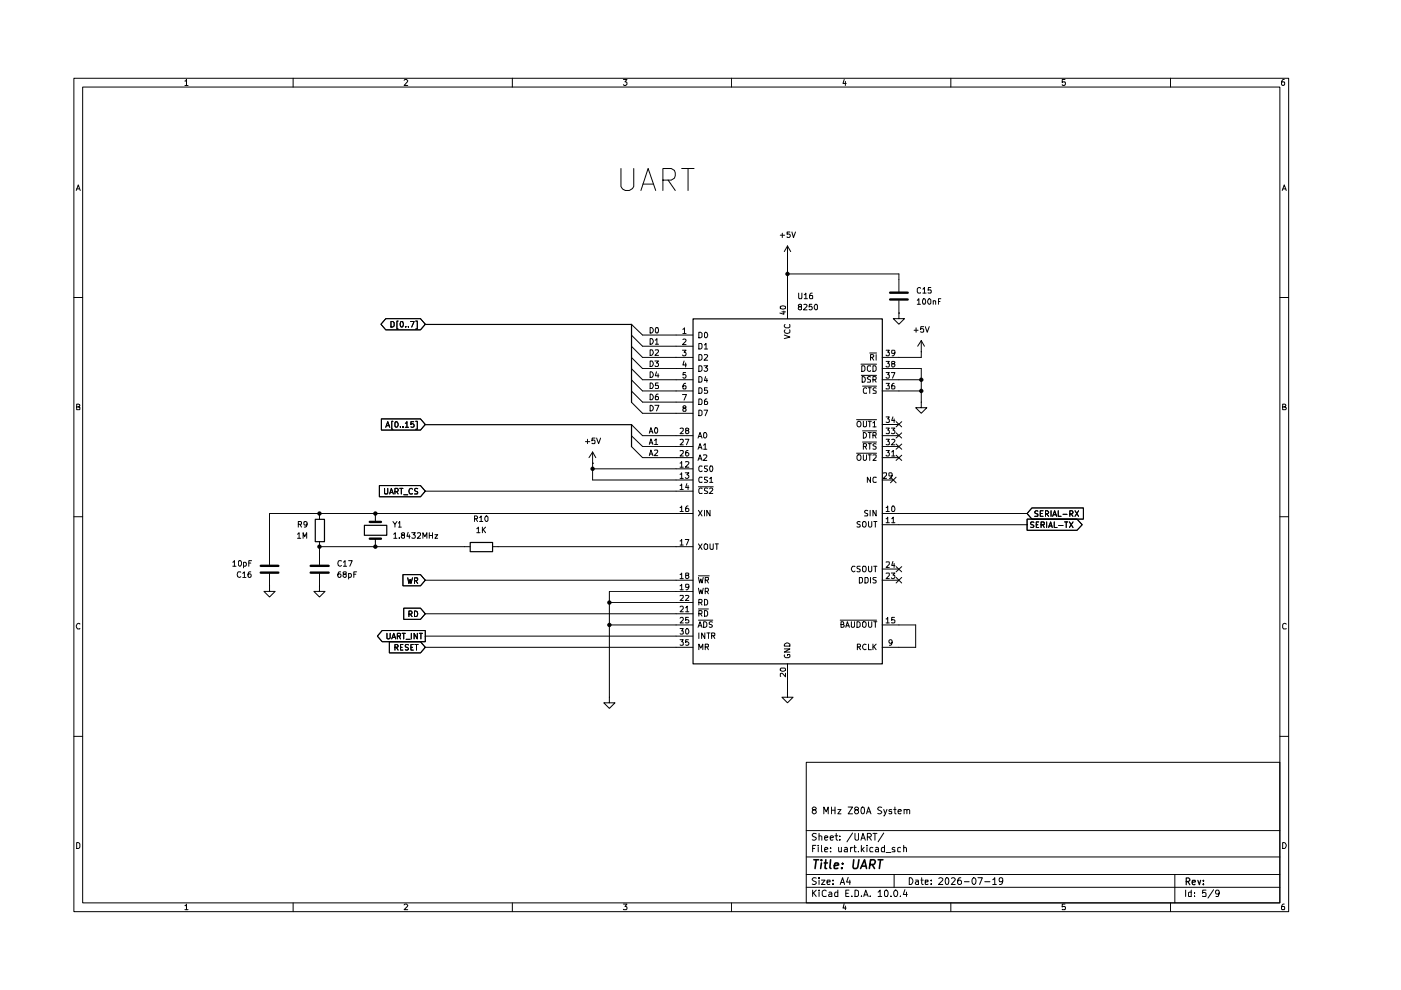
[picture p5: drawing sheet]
(kicad_sch
 (version 20260306)
 (generator "eeschema")
 (generator_version "10.0")
 (paper "A4")
 (title_block
  (title "UART")
  (date "2026-07-19")
  (comment 1 "8 MHz Z80A System"))
 (lib_symbols
  (symbol "Device:C"
   (pin_numbers (hide yes))
   (pin_names
    (offset 0.254)) (exclude_from_sim no) (in_bom yes) (on_board yes)
   (in_pos_files yes)
   (duplicate_pin_numbers_are_jumpers no)
   (property "Reference" "C" (at 0.635 2.54 0) (show_name no) (do_not_autoplace no) (effects (font (size 1.27 1.27)) (justify left)))
   (property "Value" "C" (at 0.635 -2.54 0) (show_name no) (do_not_autoplace no) (effects (font (size 1.27 1.27)) (justify left)))
   (property "Footprint" "" (at 0.9652 -3.81 0) (show_name no) (do_not_autoplace no) (hide yes) (effects (font (size 1.27 1.27))))
   (property "Datasheet" "" (at 0 0 0) (show_name no) (do_not_autoplace no) (hide yes) (effects (font (size 1.27 1.27))))
   (property "Description" "Unpolarized capacitor" (at 0 0 0) (show_name no) (do_not_autoplace no) (hide yes) (effects (font (size 1.27 1.27))))
   (symbol "C_0_1"
    (polyline (pts (xy -2.032 0.762) (xy 2.032 0.762)) (stroke (width 0.508) (type default)) (fill (type none)))
    (polyline (pts (xy -2.032 -0.762) (xy 2.032 -0.762)) (stroke (width 0.508) (type default)) (fill (type none))))
   (symbol "C_1_1"
    (pin passive line (at 0 3.81 270) (length 2.794) (name "" (effects (font (size 1.27 1.27)))) (number "1" (effects (font (size 1.27 1.27)))))
    (pin passive line (at 0 -3.81 90) (length 2.794) (name "" (effects (font (size 1.27 1.27)))) (number "2" (effects (font (size 1.27 1.27))))))
   (embedded_fonts no))
  (symbol "Device:Crystal"
   (pin_numbers (hide yes))
   (pin_names
    (offset 1.016) (hide yes)) (exclude_from_sim no) (in_bom yes) (on_board yes)
   (in_pos_files yes)
   (duplicate_pin_numbers_are_jumpers no)
   (property "Reference" "Y" (at 0 3.81 0) (show_name no) (do_not_autoplace no) (effects (font (size 1.27 1.27))))
   (property "Value" "Crystal" (at 0 -3.81 0) (show_name no) (do_not_autoplace no) (effects (font (size 1.27 1.27))))
   (property "Footprint" "" (at 0 0 0) (show_name no) (do_not_autoplace no) (hide yes) (effects (font (size 1.27 1.27))))
   (property "Datasheet" "" (at 0 0 0) (show_name no) (do_not_autoplace no) (hide yes) (effects (font (size 1.27 1.27))))
   (property "Description" "Two pin crystal" (at 0 0 0) (show_name no) (do_not_autoplace no) (hide yes) (effects (font (size 1.27 1.27))))
   (symbol "Crystal_0_1"
    (polyline (pts (xy -2.54 0) (xy -1.905 0)) (stroke (width 0) (type default)) (fill (type none)))
    (polyline (pts (xy -1.905 -1.27) (xy -1.905 1.27)) (stroke (width 0.508) (type default)) (fill (type none)))
    (rectangle (start -1.143 2.54) (end 1.143 -2.54) (stroke (width 0.3048) (type default)) (fill (type none)))
    (polyline (pts (xy 1.905 -1.27) (xy 1.905 1.27)) (stroke (width 0.508) (type default)) (fill (type none)))
    (polyline (pts (xy 2.54 0) (xy 1.905 0)) (stroke (width 0) (type default)) (fill (type none))))
   (symbol "Crystal_1_1"
    (pin passive line (at -3.81 0 0) (length 1.27) (name "1" (effects (font (size 1.27 1.27)))) (number "1" (effects (font (size 1.27 1.27)))))
    (pin passive line (at 3.81 0 180) (length 1.27) (name "2" (effects (font (size 1.27 1.27)))) (number "2" (effects (font (size 1.27 1.27))))))
   (embedded_fonts no))
  (symbol "Device:R"
   (pin_numbers (hide yes))
   (pin_names
    (offset 0)) (exclude_from_sim no) (in_bom yes) (on_board yes)
   (in_pos_files yes)
   (duplicate_pin_numbers_are_jumpers no)
   (property "Reference" "R" (at 2.032 0 90) (show_name no) (do_not_autoplace no) (effects (font (size 1.27 1.27))))
   (property "Value" "R" (at 0 0 90) (show_name no) (do_not_autoplace no) (effects (font (size 1.27 1.27))))
   (property "Footprint" "" (at -1.778 0 90) (show_name no) (do_not_autoplace no) (hide yes) (effects (font (size 1.27 1.27))))
   (property "Datasheet" "" (at 0 0 0) (show_name no) (do_not_autoplace no) (hide yes) (effects (font (size 1.27 1.27))))
   (property "Description" "Resistor" (at 0 0 0) (show_name no) (do_not_autoplace no) (hide yes) (effects (font (size 1.27 1.27))))
   (symbol "R_0_1"
    (rectangle (start -1.016 -2.54) (end 1.016 2.54) (stroke (width 0.254) (type default)) (fill (type none))))
   (symbol "R_1_1"
    (pin passive line (at 0 3.81 270) (length 1.27) (name "" (effects (font (size 1.27 1.27)))) (number "1" (effects (font (size 1.27 1.27)))))
    (pin passive line (at 0 -3.81 90) (length 1.27) (name "" (effects (font (size 1.27 1.27)))) (number "2" (effects (font (size 1.27 1.27))))))
   (embedded_fonts no))
  (symbol "Interface_UART:8250"
   (pin_names
    (offset 1.016)) (exclude_from_sim no) (in_bom yes) (on_board yes)
   (in_pos_files yes)
   (duplicate_pin_numbers_are_jumpers no)
   (property "Reference" "U" (at -21.59 40.64 0) (show_name no) (do_not_autoplace no) (effects (font (size 1.27 1.27)) (justify left)))
   (property "Value" "8250" (at 15.24 40.64 0) (show_name no) (do_not_autoplace no) (effects (font (size 1.27 1.27)) (justify left)))
   (property "Footprint" "Package_DIP:DIP-40_W15.24mm" (at 0 0 0) (show_name no) (do_not_autoplace no) (hide yes) (effects (font (size 1.27 1.27)
    (italic yes))))
   (property "Datasheet" "" (at 0 0 0) (show_name no) (do_not_autoplace no) (hide yes) (effects (font (size 1.27 1.27))))
   (property "Description" "PC8250A, Universal Asynchronous Receiver/Transmitter, PDIP-40" (at 0 0 0) (show_name no) (do_not_autoplace no) (hide yes) (effects (font (size 1.27 1.27))))
   (symbol "8250_0_1"
    (rectangle (start -21.59 -39.37) (end 21.59 39.37) (stroke (width 0.254) (type default)) (fill (type background))))
   (symbol "8250_1_1"
    (pin bidirectional line (at -25.4 35.56 0) (length 3.81) (name "D0" (effects (font (size 1.27 1.27)))) (number "1" (effects (font (size 1.27 1.27)))))
    (pin bidirectional line (at -25.4 33.02 0) (length 3.81) (name "D1" (effects (font (size 1.27 1.27)))) (number "2" (effects (font (size 1.27 1.27)))))
    (pin bidirectional line (at -25.4 30.48 0) (length 3.81) (name "D2" (effects (font (size 1.27 1.27)))) (number "3" (effects (font (size 1.27 1.27)))))
    (pin bidirectional line (at -25.4 27.94 0) (length 3.81) (name "D3" (effects (font (size 1.27 1.27)))) (number "4" (effects (font (size 1.27 1.27)))))
    (pin bidirectional line (at -25.4 25.4 0) (length 3.81) (name "D4" (effects (font (size 1.27 1.27)))) (number "5" (effects (font (size 1.27 1.27)))))
    (pin bidirectional line (at -25.4 22.86 0) (length 3.81) (name "D5" (effects (font (size 1.27 1.27)))) (number "6" (effects (font (size 1.27 1.27)))))
    (pin bidirectional line (at -25.4 20.32 0) (length 3.81) (name "D6" (effects (font (size 1.27 1.27)))) (number "7" (effects (font (size 1.27 1.27)))))
    (pin bidirectional line (at -25.4 17.78 0) (length 3.81) (name "D7" (effects (font (size 1.27 1.27)))) (number "8" (effects (font (size 1.27 1.27)))))
    (pin input line (at 25.4 -35.56 180) (length 3.81) (name "RCLK" (effects (font (size 1.27 1.27)))) (number "9" (effects (font (size 1.27 1.27)))))
    (pin input line (at 25.4 -5.08 180) (length 3.81) (name "SIN" (effects (font (size 1.27 1.27)))) (number "10" (effects (font (size 1.27 1.27)))))
    (pin output line (at 25.4 -7.62 180) (length 3.81) (name "SOUT" (effects (font (size 1.27 1.27)))) (number "11" (effects (font (size 1.27 1.27)))))
    (pin input line (at -25.4 5.08 0) (length 3.81) (name "CS0" (effects (font (size 1.27 1.27)))) (number "12" (effects (font (size 1.27 1.27)))))
    (pin input line (at -25.4 2.54 0) (length 3.81) (name "CS1" (effects (font (size 1.27 1.27)))) (number "13" (effects (font (size 1.27 1.27)))))
    (pin input line (at -25.4 0 0) (length 3.81) (name "~{CS2}" (effects (font (size 1.27 1.27)))) (number "14" (effects (font (size 1.27 1.27)))))
    (pin output line (at 25.4 -30.48 180) (length 3.81) (name "~{BAUDOUT}" (effects (font (size 1.27 1.27)))) (number "15" (effects (font (size 1.27 1.27)))))
    (pin input line (at -25.4 -5.08 0) (length 3.81) (name "XIN" (effects (font (size 1.27 1.27)))) (number "16" (effects (font (size 1.27 1.27)))))
    (pin output line (at -25.4 -12.7 0) (length 3.81) (name "XOUT" (effects (font (size 1.27 1.27)))) (number "17" (effects (font (size 1.27 1.27)))))
    (pin input line (at -25.4 -20.32 0) (length 3.81) (name "~{WR}" (effects (font (size 1.27 1.27)))) (number "18" (effects (font (size 1.27 1.27)))))
    (pin input line (at -25.4 -22.86 0) (length 3.81) (name "WR" (effects (font (size 1.27 1.27)))) (number "19" (effects (font (size 1.27 1.27)))))
    (pin power_in line (at 0 -43.18 90) (length 3.81) (name "GND" (effects (font (size 1.27 1.27)))) (number "20" (effects (font (size 1.27 1.27)))))
    (pin input line (at -25.4 -27.94 0) (length 3.81) (name "~{RD}" (effects (font (size 1.27 1.27)))) (number "21" (effects (font (size 1.27 1.27)))))
    (pin input line (at -25.4 -25.4 0) (length 3.81) (name "RD" (effects (font (size 1.27 1.27)))) (number "22" (effects (font (size 1.27 1.27)))))
    (pin output line (at 25.4 -20.32 180) (length 3.81) (name "DDIS" (effects (font (size 1.27 1.27)))) (number "23" (effects (font (size 1.27 1.27)))))
    (pin output line (at 25.4 -17.78 180) (length 3.81) (name "CSOUT" (effects (font (size 1.27 1.27)))) (number "24" (effects (font (size 1.27 1.27)))))
    (pin input line (at -25.4 -30.48 0) (length 3.81) (name "~{ADS}" (effects (font (size 1.27 1.27)))) (number "25" (effects (font (size 1.27 1.27)))))
    (pin input line (at -25.4 7.62 0) (length 3.81) (name "A2" (effects (font (size 1.27 1.27)))) (number "26" (effects (font (size 1.27 1.27)))))
    (pin input line (at -25.4 10.16 0) (length 3.81) (name "A1" (effects (font (size 1.27 1.27)))) (number "27" (effects (font (size 1.27 1.27)))))
    (pin input line (at -25.4 12.7 0) (length 3.81) (name "A0" (effects (font (size 1.27 1.27)))) (number "28" (effects (font (size 1.27 1.27)))))
    (pin free line (at 24.13 2.54 180) (length 2.54) (name "NC" (effects (font (size 1.27 1.27)))) (number "29" (effects (font (size 1.27 1.27)))))
    (pin output line (at -25.4 -33.02 0) (length 3.81) (name "INTR" (effects (font (size 1.27 1.27)))) (number "30" (effects (font (size 1.27 1.27)))))
    (pin output line (at 25.4 7.62 180) (length 3.81) (name "~{OUT2}" (effects (font (size 1.27 1.27)))) (number "31" (effects (font (size 1.27 1.27)))))
    (pin output line (at 25.4 10.16 180) (length 3.81) (name "~{RTS}" (effects (font (size 1.27 1.27)))) (number "32" (effects (font (size 1.27 1.27)))))
    (pin output line (at 25.4 12.7 180) (length 3.81) (name "~{DTR}" (effects (font (size 1.27 1.27)))) (number "33" (effects (font (size 1.27 1.27)))))
    (pin output line (at 25.4 15.24 180) (length 3.81) (name "~{OUT1}" (effects (font (size 1.27 1.27)))) (number "34" (effects (font (size 1.27 1.27)))))
    (pin input line (at -25.4 -35.56 0) (length 3.81) (name "MR" (effects (font (size 1.27 1.27)))) (number "35" (effects (font (size 1.27 1.27)))))
    (pin input line (at 25.4 22.86 180) (length 3.81) (name "~{CTS}" (effects (font (size 1.27 1.27)))) (number "36" (effects (font (size 1.27 1.27)))))
    (pin input line (at 25.4 25.4 180) (length 3.81) (name "~{DSR}" (effects (font (size 1.27 1.27)))) (number "37" (effects (font (size 1.27 1.27)))))
    (pin input line (at 25.4 27.94 180) (length 3.81) (name "~{DCD}" (effects (font (size 1.27 1.27)))) (number "38" (effects (font (size 1.27 1.27)))))
    (pin input line (at 25.4 30.48 180) (length 3.81) (name "~{RI}" (effects (font (size 1.27 1.27)))) (number "39" (effects (font (size 1.27 1.27)))))
    (pin power_in line (at 0 43.18 270) (length 3.81) (name "VCC" (effects (font (size 1.27 1.27)))) (number "40" (effects (font (size 1.27 1.27))))))
   (embedded_fonts no))
  (symbol "power:+5V"
   (power global)
   (pin_numbers (hide yes))
   (pin_names
    (offset 0) (hide yes)) (exclude_from_sim no) (in_bom yes) (on_board yes)
   (in_pos_files yes)
   (duplicate_pin_numbers_are_jumpers no)
   (property "Reference" "#PWR" (at 0 -3.81 0) (show_name no) (do_not_autoplace no) (hide yes) (effects (font (size 1.27 1.27))))
   (property "Value" "+5V" (at 0 3.556 0) (show_name no) (do_not_autoplace no) (effects (font (size 1.27 1.27))))
   (property "Footprint" "" (at 0 0 0) (show_name no) (do_not_autoplace no) (hide yes) (effects (font (size 1.27 1.27))))
   (property "Datasheet" "" (at 0 0 0) (show_name no) (do_not_autoplace no) (hide yes) (effects (font (size 1.27 1.27))))
   (property "Description" "Power symbol creates a global label with name \"+5V\"" (at 0 0 0) (show_name no) (do_not_autoplace no) (hide yes) (effects (font (size 1.27 1.27))))
   (symbol "+5V_0_1"
    (polyline (pts (xy -0.762 1.27) (xy 0 2.54)) (stroke (width 0) (type default)) (fill (type none)))
    (polyline (pts (xy 0 2.54) (xy 0.762 1.27)) (stroke (width 0) (type default)) (fill (type none)))
    (polyline (pts (xy 0 0) (xy 0 2.54)) (stroke (width 0) (type default)) (fill (type none))))
   (symbol "+5V_1_1"
    (pin power_in line (at 0 0 90) (length 0) (name "" (effects (font (size 1.27 1.27)))) (number "1" (effects (font (size 1.27 1.27))))))
   (embedded_fonts no))
  (symbol "power:GND"
   (power global)
   (pin_numbers (hide yes))
   (pin_names
    (offset 0) (hide yes)) (exclude_from_sim no) (in_bom yes) (on_board yes)
   (in_pos_files yes)
   (duplicate_pin_numbers_are_jumpers no)
   (property "Reference" "#PWR" (at 0 -6.35 0) (show_name no) (do_not_autoplace no) (hide yes) (effects (font (size 1.27 1.27))))
   (property "Value" "GND" (at 0 -3.81 0) (show_name no) (do_not_autoplace no) (effects (font (size 1.27 1.27))))
   (property "Footprint" "" (at 0 0 0) (show_name no) (do_not_autoplace no) (hide yes) (effects (font (size 1.27 1.27))))
   (property "Datasheet" "" (at 0 0 0) (show_name no) (do_not_autoplace no) (hide yes) (effects (font (size 1.27 1.27))))
   (property "Description" "Power symbol creates a global label with name \"GND\" , ground" (at 0 0 0) (show_name no) (do_not_autoplace no) (hide yes) (effects (font (size 1.27 1.27))))
   (symbol "GND_0_1"
    (polyline (pts (xy 0 0) (xy 0 -1.27) (xy 1.27 -1.27) (xy 0 -2.54) (xy -1.27 -1.27) (xy 0 -1.27)) (stroke (width 0) (type default)) (fill (type none))))
   (symbol "GND_1_1"
    (pin power_in line (at 0 0 270) (length 0) (name "" (effects (font (size 1.27 1.27)))) (number "1" (effects (font (size 1.27 1.27))))))
   (embedded_fonts no)))
 (text "UART"
  (exclude_from_sim no)
  (at 142.748 33.528 0)
  (effects (font (size 5 5))))
 (junction
  (at 66.04 116.84)
  (diameter 0)
  (color 0 0 0 0))
 (junction
  (at 78.74 116.84)
  (diameter 0)
  (color 0 0 0 0))
 (junction
  (at 132.08 134.62)
  (diameter 0)
  (color 0 0 0 0))
 (junction
  (at 132.08 129.54)
  (diameter 0)
  (color 0 0 0 0))
 (junction
  (at 128.27 99.06)
  (diameter 0)
  (color 0 0 0 0))
 (junction
  (at 203.2 81.28)
  (diameter 0)
  (color 0 0 0 0))
 (junction
  (at 172.72 54.61)
  (diameter 0)
  (color 0 0 0 0))
 (junction
  (at 66.04 109.22)
  (diameter 0)
  (color 0 0 0 0))
 (junction
  (at 78.74 109.22)
  (diameter 0)
  (color 0 0 0 0))
 (junction
  (at 203.2 78.74)
  (diameter 0)
  (color 0 0 0 0))
 (no_connect
  (at 198.12 121.92))
 (no_connect
  (at 198.12 93.98))
 (no_connect
  (at 198.12 88.9))
 (no_connect
  (at 196.85 101.6))
 (no_connect
  (at 198.12 91.44))
 (no_connect
  (at 198.12 96.52))
 (no_connect
  (at 198.12 124.46))
 (bus_entry
  (at 137.16 83.82)
  (size 2.54 2.54)
  (stroke (width 0) (type default)))
 (bus_entry
  (at 137.16 88.9)
  (size 2.54 2.54)
  (stroke (width 0) (type default)))
 (bus_entry
  (at 137.16 91.44)
  (size 2.54 2.54)
  (stroke (width 0) (type default)))
 (bus_entry
  (at 137.16 68.58)
  (size 2.54 2.54)
  (stroke (width 0) (type default)))
 (bus_entry
  (at 137.16 66.04)
  (size 2.54 2.54)
  (stroke (width 0) (type default)))
 (bus_entry
  (at 137.16 76.2)
  (size 2.54 2.54)
  (stroke (width 0) (type default)))
 (bus_entry
  (at 137.16 71.12)
  (size 2.54 2.54)
  (stroke (width 0) (type default)))
 (bus_entry
  (at 137.16 81.28)
  (size 2.54 2.54)
  (stroke (width 0) (type default)))
 (bus_entry
  (at 137.16 78.74)
  (size 2.54 2.54)
  (stroke (width 0) (type default)))
 (bus_entry
  (at 137.16 93.98)
  (size 2.54 2.54)
  (stroke (width 0) (type default)))
 (bus_entry
  (at 137.16 73.66)
  (size 2.54 2.54)
  (stroke (width 0) (type default)))
 (wire
  (pts (xy 203.2 72.39) (xy 203.2 73.66))
  (stroke (width 0) (type default)))
 (wire
  (pts (xy 172.72 54.61) (xy 172.72 60.96))
  (stroke (width 0) (type default)))
 (wire
  (pts (xy 132.08 129.54) (xy 147.32 129.54))
  (stroke (width 0) (type default)))
 (wire
  (pts (xy 198.12 76.2) (xy 203.2 76.2))
  (stroke (width 0) (type default)))
 (wire
  (pts (xy 78.74 116.84) (xy 99.06 116.84))
  (stroke (width 0) (type default)))
 (wire
  (pts (xy 198.12 139.7) (xy 201.93 139.7))
  (stroke (width 0) (type default)))
 (wire
  (pts (xy 139.7 93.98) (xy 147.32 93.98))
  (stroke (width 0) (type default)))
 (wire
  (pts (xy 139.7 86.36) (xy 147.32 86.36))
  (stroke (width 0) (type default)))
 (wire
  (pts (xy 78.74 109.22) (xy 147.32 109.22))
  (stroke (width 0) (type default)))
 (wire
  (pts (xy 139.7 96.52) (xy 147.32 96.52))
  (stroke (width 0) (type default)))
 (wire
  (pts (xy 198.12 81.28) (xy 203.2 81.28))
  (stroke (width 0) (type default)))
 (wire
  (pts (xy 139.7 81.28) (xy 147.32 81.28))
  (stroke (width 0) (type default)))
 (wire
  (pts (xy 132.08 134.62) (xy 147.32 134.62))
  (stroke (width 0) (type default)))
 (wire
  (pts (xy 172.72 147.32) (xy 172.72 149.86))
  (stroke (width 0) (type default)))
 (bus
  (pts (xy 90.17 88.9) (xy 137.16 88.9))
  (stroke (width 0) (type default)))
 (wire
  (pts (xy 198.12 134.62) (xy 201.93 134.62))
  (stroke (width 0) (type default)))
 (wire
  (pts (xy 139.7 78.74) (xy 147.32 78.74))
  (stroke (width 0) (type default)))
 (wire
  (pts (xy 90.17 132.08) (xy 147.32 132.08))
  (stroke (width 0) (type default)))
 (wire
  (pts (xy 90.17 104.14) (xy 147.32 104.14))
  (stroke (width 0) (type default)))
 (wire
  (pts (xy 139.7 68.58) (xy 147.32 68.58))
  (stroke (width 0) (type default)))
 (wire
  (pts (xy 132.08 134.62) (xy 132.08 151.13))
  (stroke (width 0) (type default)))
 (wire
  (pts (xy 66.04 116.84) (xy 78.74 116.84))
  (stroke (width 0) (type default)))
 (wire
  (pts (xy 198.12 55.88) (xy 198.12 54.61))
  (stroke (width 0) (type default)))
 (wire
  (pts (xy 90.17 137.16) (xy 147.32 137.16))
  (stroke (width 0) (type default)))
 (wire
  (pts (xy 198.12 111.76) (xy 227.33 111.76))
  (stroke (width 0) (type default)))
 (wire
  (pts (xy 139.7 76.2) (xy 147.32 76.2))
  (stroke (width 0) (type default)))
 (wire
  (pts (xy 147.32 127) (xy 132.08 127))
  (stroke (width 0) (type default)))
 (bus
  (pts (xy 137.16 88.9) (xy 137.16 93.98))
  (stroke (width 0) (type default)))
 (wire
  (pts (xy 66.04 116.84) (xy 66.04 118.11))
  (stroke (width 0) (type default)))
 (wire
  (pts (xy 172.72 50.8) (xy 172.72 54.61))
  (stroke (width 0) (type default)))
 (wire
  (pts (xy 128.27 99.06) (xy 147.32 99.06))
  (stroke (width 0) (type default)))
 (wire
  (pts (xy 139.7 83.82) (xy 147.32 83.82))
  (stroke (width 0) (type default)))
 (wire
  (pts (xy 128.27 99.06) (xy 128.27 97.79))
  (stroke (width 0) (type default)))
 (wire
  (pts (xy 201.93 134.62) (xy 201.93 139.7))
  (stroke (width 0) (type default)))
 (wire
  (pts (xy 128.27 101.6) (xy 128.27 99.06))
  (stroke (width 0) (type default)))
 (wire
  (pts (xy 139.7 71.12) (xy 147.32 71.12))
  (stroke (width 0) (type default)))
 (wire
  (pts (xy 203.2 78.74) (xy 203.2 81.28))
  (stroke (width 0) (type default)))
 (wire
  (pts (xy 90.17 124.46) (xy 147.32 124.46))
  (stroke (width 0) (type default)))
 (bus
  (pts (xy 90.17 66.04) (xy 137.16 66.04))
  (stroke (width 0) (type default)))
 (wire
  (pts (xy 139.7 91.44) (xy 147.32 91.44))
  (stroke (width 0) (type default)))
 (wire
  (pts (xy 198.12 73.66) (xy 203.2 73.66))
  (stroke (width 0) (type default)))
 (wire
  (pts (xy 147.32 101.6) (xy 128.27 101.6))
  (stroke (width 0) (type default)))
 (wire
  (pts (xy 106.68 116.84) (xy 147.32 116.84))
  (stroke (width 0) (type default)))
 (wire
  (pts (xy 66.04 109.22) (xy 78.74 109.22))
  (stroke (width 0) (type default)))
 (wire
  (pts (xy 132.08 129.54) (xy 132.08 134.62))
  (stroke (width 0) (type default)))
 (wire
  (pts (xy 198.12 78.74) (xy 203.2 78.74))
  (stroke (width 0) (type default)))
 (bus
  (pts (xy 137.16 66.04) (xy 137.16 83.82))
  (stroke (width 0) (type default)))
 (wire
  (pts (xy 54.61 118.11) (xy 54.61 109.22))
  (stroke (width 0) (type default)))
 (wire
  (pts (xy 172.72 54.61) (xy 198.12 54.61))
  (stroke (width 0) (type default)))
 (wire
  (pts (xy 203.2 76.2) (xy 203.2 78.74))
  (stroke (width 0) (type default)))
 (wire
  (pts (xy 90.17 139.7) (xy 147.32 139.7))
  (stroke (width 0) (type default)))
 (wire
  (pts (xy 203.2 81.28) (xy 203.2 83.82))
  (stroke (width 0) (type default)))
 (wire
  (pts (xy 198.12 109.22) (xy 227.33 109.22))
  (stroke (width 0) (type default)))
 (wire
  (pts (xy 54.61 109.22) (xy 66.04 109.22))
  (stroke (width 0) (type default)))
 (wire
  (pts (xy 139.7 73.66) (xy 147.32 73.66))
  (stroke (width 0) (type default)))
 (wire
  (pts (xy 132.08 127) (xy 132.08 129.54))
  (stroke (width 0) (type default)))
 (label "D3"
  (at 140.97 76.2 0)
  (effects (font (size 1.27 1.27)) (justify left bottom)))
 (label "D4"
  (at 140.97 78.74 0)
  (effects (font (size 1.27 1.27)) (justify left bottom)))
 (label "D2"
  (at 140.97 73.66 0)
  (effects (font (size 1.27 1.27)) (justify left bottom)))
 (label "D1"
  (at 140.97 71.12 0)
  (effects (font (size 1.27 1.27)) (justify left bottom)))
 (label "A2"
  (at 140.97 96.52 0)
  (effects (font (size 1.27 1.27)) (justify left bottom)))
 (label "A0"
  (at 140.97 91.44 0)
  (effects (font (size 1.27 1.27)) (justify left bottom)))
 (label "D7"
  (at 140.97 86.36 0)
  (effects (font (size 1.27 1.27)) (justify left bottom)))
 (label "A1"
  (at 140.97 93.98 0)
  (effects (font (size 1.27 1.27)) (justify left bottom)))
 (label "D6"
  (at 140.97 83.82 0)
  (effects (font (size 1.27 1.27)) (justify left bottom)))
 (label "D5"
  (at 140.97 81.28 0)
  (effects (font (size 1.27 1.27)) (justify left bottom)))
 (label "D0"
  (at 140.97 68.58 0)
  (effects (font (size 1.27 1.27)) (justify left bottom)))
 (global_label "UART_CS"
  (shape input)
  (at 90.17 104.14 180)
  (fields_autoplaced yes)
  (effects (font (size 1.27 1.27)) (justify right))
  (property "Intersheetrefs" "${INTERSHEET_REFS}" (at 79.081 104.14 0) (hide yes) (show_name no) (do_not_autoplace no) (effects (font (size 1.27 1.27)) (justify right))))
 (global_label "SERIAL-TX"
  (shape output)
  (at 227.33 111.76 0)
  (fields_autoplaced yes)
  (effects (font (size 1.27 1.27)) (justify left))
  (property "Intersheetrefs" "${INTERSHEET_REFS}" (at 240.4147 111.76 0) (hide yes) (show_name no) (do_not_autoplace no) (effects (font (size 1.27 1.27)) (justify left))))
 (global_label "UART_INT"
  (shape output)
  (at 90.17 137.16 180)
  (fields_autoplaced yes)
  (effects (font (size 1.27 1.27)) (justify right))
  (property "Intersheetrefs" "${INTERSHEET_REFS}" (at 78.6576 137.16 0) (hide yes) (show_name no) (do_not_autoplace no) (effects (font (size 1.27 1.27)) (justify right))))
 (global_label "WR"
  (shape input)
  (at 90.17 124.46 180)
  (fields_autoplaced yes)
  (effects (font (size 1.27 1.27)) (justify right))
  (property "Intersheetrefs" "${INTERSHEET_REFS}" (at 84.4634 124.46 0) (hide yes) (show_name no) (do_not_autoplace no) (effects (font (size 1.27 1.27)) (justify right))))
 (global_label "D[0..7]"
  (shape tri_state)
  (at 90.17 66.04 180)
  (fields_autoplaced yes)
  (effects (font (size 1.27 1.27)) (justify right))
  (property "Intersheetrefs" "${INTERSHEET_REFS}" (at 79.4815 66.04 0) (hide yes) (show_name no) (do_not_autoplace no) (effects (font (size 1.27 1.27)) (justify right))))
 (global_label "SERIAL-RX"
  (shape input)
  (at 227.33 109.22 0)
  (fields_autoplaced yes)
  (effects (font (size 1.27 1.27)) (justify left))
  (property "Intersheetrefs" "${INTERSHEET_REFS}" (at 240.7171 109.22 0) (hide yes) (show_name no) (do_not_autoplace no) (effects (font (size 1.27 1.27)) (justify left))))
 (global_label "RESET"
  (shape input)
  (at 90.17 139.7 180)
  (fields_autoplaced yes)
  (effects (font (size 1.27 1.27)) (justify right))
  (property "Intersheetrefs" "${INTERSHEET_REFS}" (at 81.4397 139.7 0) (hide yes) (show_name no) (do_not_autoplace no) (effects (font (size 1.27 1.27)) (justify right))))
 (global_label "A[0..15]"
  (shape input)
  (at 90.17 88.9 180)
  (fields_autoplaced yes)
  (effects (font (size 1.27 1.27)) (justify right))
  (property "Intersheetrefs" "${INTERSHEET_REFS}" (at 79.5647 88.9 0) (hide yes) (show_name no) (do_not_autoplace no) (effects (font (size 1.27 1.27)) (justify right))))
 (global_label "RD"
  (shape input)
  (at 90.17 132.08 180)
  (fields_autoplaced yes)
  (effects (font (size 1.27 1.27)) (justify right))
  (property "Intersheetrefs" "${INTERSHEET_REFS}" (at 84.6448 132.08 0) (hide yes) (show_name no) (do_not_autoplace no) (effects (font (size 1.27 1.27)) (justify right))))
 (symbol
  (lib_id "Device:C")
  (at 66.04 121.92 0)
  (unit 1)
  (body_style 1)
  (exclude_from_sim no)
  (in_bom yes)
  (on_board yes)
  (in_pos_files yes)
  (dnp no)
  (fields_autoplaced yes)
  (property "Reference" "C17" (at 69.85 120.6499 0) (show_name no) (do_not_autoplace no) (effects (font (size 1.27 1.27)) (justify left)))
  (property "Value" "68pF" (at 69.85 123.1899 0) (show_name no) (do_not_autoplace no) (effects (font (size 1.27 1.27)) (justify left)))
  (property "Footprint" "Capacitor_THT:C_Disc_D5.0mm_W2.5mm_P2.50mm" (at 67.0052 125.73 0) (hide yes) (show_name no) (do_not_autoplace no) (effects (font (size 1.27 1.27))))
  (property "Datasheet" "" (at 66.04 121.92 0) (hide yes) (show_name no) (do_not_autoplace no) (effects (font (size 1.27 1.27))))
  (property "Description" "Unpolarized capacitor" (at 66.04 121.92 0) (hide yes) (show_name no) (do_not_autoplace no) (effects (font (size 1.27 1.27))))
  (pin "2")
  (pin "1"))
 (symbol
  (lib_id "power:GND")
  (at 132.08 151.13 0)
  (unit 1)
  (body_style 1)
  (exclude_from_sim no)
  (in_bom yes)
  (on_board yes)
  (in_pos_files yes)
  (dnp no)
  (fields_autoplaced yes)
  (property "Reference" "#PWR045" (at 132.08 157.48 0) (hide yes) (show_name no) (do_not_autoplace no) (effects (font (size 1.27 1.27))))
  (property "Value" "GND" (at 132.08 156.21 0) (hide yes) (show_name no) (do_not_autoplace no) (effects (font (size 1.27 1.27))))
  (property "Footprint" "" (at 132.08 151.13 0) (hide yes) (show_name no) (do_not_autoplace no) (effects (font (size 1.27 1.27))))
  (property "Datasheet" "" (at 132.08 151.13 0) (hide yes) (show_name no) (do_not_autoplace no) (effects (font (size 1.27 1.27))))
  (property "Description" "Power symbol creates a global label with name \"GND\" , ground" (at 132.08 151.13 0) (hide yes) (show_name no) (do_not_autoplace no) (effects (font (size 1.27 1.27))))
  (pin "1"))
 (symbol
  (lib_id "Device:C")
  (at 198.12 59.69 180)
  (unit 1)
  (body_style 1)
  (exclude_from_sim no)
  (in_bom yes)
  (on_board yes)
  (in_pos_files yes)
  (dnp no)
  (fields_autoplaced yes)
  (property "Reference" "C15" (at 201.93 58.4199 0) (show_name no) (do_not_autoplace no) (effects (font (size 1.27 1.27)) (justify right)))
  (property "Value" "100nF" (at 201.93 60.9599 0) (show_name no) (do_not_autoplace no) (effects (font (size 1.27 1.27)) (justify right)))
  (property "Footprint" "Capacitor_THT:C_Disc_D5.0mm_W2.5mm_P2.50mm" (at 197.1548 55.88 0) (hide yes) (show_name no) (do_not_autoplace no) (effects (font (size 1.27 1.27))))
  (property "Datasheet" "" (at 198.12 59.69 0) (hide yes) (show_name no) (do_not_autoplace no) (effects (font (size 1.27 1.27))))
  (property "Description" "Unpolarized capacitor" (at 198.12 59.69 0) (hide yes) (show_name no) (do_not_autoplace no) (effects (font (size 1.27 1.27))))
  (pin "2")
  (pin "1"))
 (symbol
  (lib_id "Device:Crystal")
  (at 78.74 113.03 90)
  (unit 1)
  (body_style 1)
  (exclude_from_sim no)
  (in_bom yes)
  (on_board yes)
  (in_pos_files yes)
  (dnp no)
  (fields_autoplaced yes)
  (property "Reference" "Y1" (at 82.55 111.7599 90) (show_name no) (do_not_autoplace no) (effects (font (size 1.27 1.27)) (justify right)))
  (property "Value" "1.8432MHz" (at 82.55 114.2999 90) (show_name no) (do_not_autoplace no) (effects (font (size 1.27 1.27)) (justify right)))
  (property "Footprint" "Crystal:Crystal_HC49-4H_Vertical" (at 78.74 113.03 0) (hide yes) (show_name no) (do_not_autoplace no) (effects (font (size 1.27 1.27))))
  (property "Datasheet" "" (at 78.74 113.03 0) (hide yes) (show_name no) (do_not_autoplace no) (effects (font (size 1.27 1.27))))
  (property "Description" "Two pin crystal" (at 78.74 113.03 0) (hide yes) (show_name no) (do_not_autoplace no) (effects (font (size 1.27 1.27))))
  (pin "1")
  (pin "2"))
 (symbol
  (lib_id "Interface_UART:8250")
  (at 172.72 104.14 0)
  (unit 1)
  (body_style 1)
  (exclude_from_sim no)
  (in_bom yes)
  (on_board yes)
  (in_pos_files yes)
  (dnp no)
  (fields_autoplaced yes)
  (property "Reference" "U16" (at 174.8633 59.69 0) (show_name no) (do_not_autoplace no) (effects (font (size 1.27 1.27)) (justify left)))
  (property "Value" "8250" (at 174.8633 62.23 0) (show_name no) (do_not_autoplace no) (effects (font (size 1.27 1.27)) (justify left)))
  (property "Footprint" "Package_DIP:DIP-40_W15.24mm" (at 172.72 104.14 0) (hide yes) (show_name no) (do_not_autoplace no) (effects (font (size 1.27 1.27)
    (italic yes))))
  (property "Datasheet" "" (at 172.72 104.14 0) (hide yes) (show_name no) (do_not_autoplace no) (effects (font (size 1.27 1.27))))
  (property "Description" "PC8250A, Universal Asynchronous Receiver/Transmitter, PDIP-40" (at 172.72 104.14 0) (hide yes) (show_name no) (do_not_autoplace no) (effects (font (size 1.27 1.27))))
  (pin "15")
  (pin "37")
  (pin "5")
  (pin "6")
  (pin "2")
  (pin "3")
  (pin "4")
  (pin "8")
  (pin "7")
  (pin "1")
  (pin "27")
  (pin "38")
  (pin "39")
  (pin "17")
  (pin "10")
  (pin "11")
  (pin "9")
  (pin "13")
  (pin "12")
  (pin "16")
  (pin "40")
  (pin "28")
  (pin "26")
  (pin "33")
  (pin "30")
  (pin "34")
  (pin "35")
  (pin "32")
  (pin "36")
  (pin "29")
  (pin "31")
  (pin "22")
  (pin "21")
  (pin "24")
  (pin "19")
  (pin "23")
  (pin "20")
  (pin "18")
  (pin "25")
  (pin "14"))
 (symbol
  (lib_id "power:GND")
  (at 172.72 149.86 0)
  (unit 1)
  (body_style 1)
  (exclude_from_sim no)
  (in_bom yes)
  (on_board yes)
  (in_pos_files yes)
  (dnp no)
  (fields_autoplaced yes)
  (property "Reference" "#PWR041" (at 172.72 156.21 0) (hide yes) (show_name no) (do_not_autoplace no) (effects (font (size 1.27 1.27))))
  (property "Value" "GND" (at 172.72 154.94 0) (hide yes) (show_name no) (do_not_autoplace no) (effects (font (size 1.27 1.27))))
  (property "Footprint" "" (at 172.72 149.86 0) (hide yes) (show_name no) (do_not_autoplace no) (effects (font (size 1.27 1.27))))
  (property "Datasheet" "" (at 172.72 149.86 0) (hide yes) (show_name no) (do_not_autoplace no) (effects (font (size 1.27 1.27))))
  (property "Description" "Power symbol creates a global label with name \"GND\" , ground" (at 172.72 149.86 0) (hide yes) (show_name no) (do_not_autoplace no) (effects (font (size 1.27 1.27))))
  (pin "1"))
 (symbol
  (lib_id "power:GND")
  (at 66.04 125.73 0)
  (unit 1)
  (body_style 1)
  (exclude_from_sim no)
  (in_bom yes)
  (on_board yes)
  (in_pos_files yes)
  (dnp no)
  (fields_autoplaced yes)
  (property "Reference" "#PWR047" (at 66.04 132.08 0) (hide yes) (show_name no) (do_not_autoplace no) (effects (font (size 1.27 1.27))))
  (property "Value" "GND" (at 66.04 130.81 0) (hide yes) (show_name no) (do_not_autoplace no) (effects (font (size 1.27 1.27))))
  (property "Footprint" "" (at 66.04 125.73 0) (hide yes) (show_name no) (do_not_autoplace no) (effects (font (size 1.27 1.27))))
  (property "Datasheet" "" (at 66.04 125.73 0) (hide yes) (show_name no) (do_not_autoplace no) (effects (font (size 1.27 1.27))))
  (property "Description" "Power symbol creates a global label with name \"GND\" , ground" (at 66.04 125.73 0) (hide yes) (show_name no) (do_not_autoplace no) (effects (font (size 1.27 1.27))))
  (pin "1"))
 (symbol
  (lib_id "power:GND")
  (at 54.61 125.73 0)
  (unit 1)
  (body_style 1)
  (exclude_from_sim no)
  (in_bom yes)
  (on_board yes)
  (in_pos_files yes)
  (dnp no)
  (fields_autoplaced yes)
  (property "Reference" "#PWR046" (at 54.61 132.08 0) (hide yes) (show_name no) (do_not_autoplace no) (effects (font (size 1.27 1.27))))
  (property "Value" "GND" (at 54.61 130.81 0) (hide yes) (show_name no) (do_not_autoplace no) (effects (font (size 1.27 1.27))))
  (property "Footprint" "" (at 54.61 125.73 0) (hide yes) (show_name no) (do_not_autoplace no) (effects (font (size 1.27 1.27))))
  (property "Datasheet" "" (at 54.61 125.73 0) (hide yes) (show_name no) (do_not_autoplace no) (effects (font (size 1.27 1.27))))
  (property "Description" "Power symbol creates a global label with name \"GND\" , ground" (at 54.61 125.73 0) (hide yes) (show_name no) (do_not_autoplace no) (effects (font (size 1.27 1.27))))
  (pin "1"))
 (symbol
  (lib_id "power:+5V")
  (at 203.2 72.39 0)
  (unit 1)
  (body_style 1)
  (exclude_from_sim no)
  (in_bom yes)
  (on_board yes)
  (in_pos_files yes)
  (dnp no)
  (fields_autoplaced yes)
  (property "Reference" "#PWR080" (at 203.2 76.2 0) (hide yes) (show_name no) (do_not_autoplace no) (effects (font (size 1.27 1.27))))
  (property "Value" "+5V" (at 203.2 67.31 0) (show_name no) (do_not_autoplace no) (effects (font (size 1.27 1.27))))
  (property "Footprint" "" (at 203.2 72.39 0) (hide yes) (show_name no) (do_not_autoplace no) (effects (font (size 1.27 1.27))))
  (property "Datasheet" "" (at 203.2 72.39 0) (hide yes) (show_name no) (do_not_autoplace no) (effects (font (size 1.27 1.27))))
  (property "Description" "Power symbol creates a global label with name \"+5V\"" (at 203.2 72.39 0) (hide yes) (show_name no) (do_not_autoplace no) (effects (font (size 1.27 1.27))))
  (pin "1"))
 (symbol
  (lib_id "Device:R")
  (at 102.87 116.84 90)
  (unit 1)
  (body_style 1)
  (exclude_from_sim no)
  (in_bom yes)
  (on_board yes)
  (in_pos_files yes)
  (dnp no)
  (fields_autoplaced yes)
  (property "Reference" "R10" (at 102.87 110.49 90) (show_name no) (do_not_autoplace no) (effects (font (size 1.27 1.27))))
  (property "Value" "1K" (at 102.87 113.03 90) (show_name no) (do_not_autoplace no) (effects (font (size 1.27 1.27))))
  (property "Footprint" "Resistor_THT:R_Axial_DIN0204_L3.6mm_D1.6mm_P7.62mm_Horizontal" (at 102.87 118.618 90) (hide yes) (show_name no) (do_not_autoplace no) (effects (font (size 1.27 1.27))))
  (property "Datasheet" "" (at 102.87 116.84 0) (hide yes) (show_name no) (do_not_autoplace no) (effects (font (size 1.27 1.27))))
  (property "Description" "Resistor" (at 102.87 116.84 0) (hide yes) (show_name no) (do_not_autoplace no) (effects (font (size 1.27 1.27))))
  (pin "1")
  (pin "2"))
 (symbol
  (lib_id "Device:C")
  (at 54.61 121.92 0)
  (unit 1)
  (body_style 1)
  (exclude_from_sim no)
  (in_bom yes)
  (on_board yes)
  (in_pos_files yes)
  (dnp no)
  (fields_autoplaced yes)
  (property "Reference" "C16" (at 50.8 123.1901 0) (show_name no) (do_not_autoplace no) (effects (font (size 1.27 1.27)) (justify right)))
  (property "Value" "10pF" (at 50.8 120.6501 0) (show_name no) (do_not_autoplace no) (effects (font (size 1.27 1.27)) (justify right)))
  (property "Footprint" "Capacitor_THT:C_Disc_D5.0mm_W2.5mm_P2.50mm" (at 55.5752 125.73 0) (hide yes) (show_name no) (do_not_autoplace no) (effects (font (size 1.27 1.27))))
  (property "Datasheet" "" (at 54.61 121.92 0) (hide yes) (show_name no) (do_not_autoplace no) (effects (font (size 1.27 1.27))))
  (property "Description" "Unpolarized capacitor" (at 54.61 121.92 0) (hide yes) (show_name no) (do_not_autoplace no) (effects (font (size 1.27 1.27))))
  (pin "2")
  (pin "1"))
 (symbol
  (lib_id "power:GND")
  (at 203.2 83.82 0)
  (unit 1)
  (body_style 1)
  (exclude_from_sim no)
  (in_bom yes)
  (on_board yes)
  (in_pos_files yes)
  (dnp no)
  (fields_autoplaced yes)
  (property "Reference" "#PWR081" (at 203.2 90.17 0) (hide yes) (show_name no) (do_not_autoplace no) (effects (font (size 1.27 1.27))))
  (property "Value" "GND" (at 203.2 88.9 0) (hide yes) (show_name no) (do_not_autoplace no) (effects (font (size 1.27 1.27))))
  (property "Footprint" "" (at 203.2 83.82 0) (hide yes) (show_name no) (do_not_autoplace no) (effects (font (size 1.27 1.27))))
  (property "Datasheet" "" (at 203.2 83.82 0) (hide yes) (show_name no) (do_not_autoplace no) (effects (font (size 1.27 1.27))))
  (property "Description" "Power symbol creates a global label with name \"GND\" , ground" (at 203.2 83.82 0) (hide yes) (show_name no) (do_not_autoplace no) (effects (font (size 1.27 1.27))))
  (pin "1"))
 (symbol
  (lib_id "Device:R")
  (at 66.04 113.03 0)
  (mirror x)
  (unit 1)
  (body_style 1)
  (exclude_from_sim no)
  (in_bom yes)
  (on_board yes)
  (in_pos_files yes)
  (dnp no)
  (fields_autoplaced yes)
  (property "Reference" "R9" (at 63.5 111.7599 0) (show_name no) (do_not_autoplace no) (effects (font (size 1.27 1.27)) (justify right)))
  (property "Value" "1M" (at 63.5 114.2999 0) (show_name no) (do_not_autoplace no) (effects (font (size 1.27 1.27)) (justify right)))
  (property "Footprint" "Resistor_THT:R_Axial_DIN0204_L3.6mm_D1.6mm_P7.62mm_Horizontal" (at 64.262 113.03 90) (hide yes) (show_name no) (do_not_autoplace no) (effects (font (size 1.27 1.27))))
  (property "Datasheet" "" (at 66.04 113.03 0) (hide yes) (show_name no) (do_not_autoplace no) (effects (font (size 1.27 1.27))))
  (property "Description" "Resistor" (at 66.04 113.03 0) (hide yes) (show_name no) (do_not_autoplace no) (effects (font (size 1.27 1.27))))
  (pin "1")
  (pin "2"))
 (symbol
  (lib_id "power:+5V")
  (at 172.72 50.8 0)
  (unit 1)
  (body_style 1)
  (exclude_from_sim no)
  (in_bom yes)
  (on_board yes)
  (in_pos_files yes)
  (dnp no)
  (fields_autoplaced yes)
  (property "Reference" "#PWR042" (at 172.72 54.61 0) (hide yes) (show_name no) (do_not_autoplace no) (effects (font (size 1.27 1.27))))
  (property "Value" "+5V" (at 172.72 45.72 0) (show_name no) (do_not_autoplace no) (effects (font (size 1.27 1.27))))
  (property "Footprint" "" (at 172.72 50.8 0) (hide yes) (show_name no) (do_not_autoplace no) (effects (font (size 1.27 1.27))))
  (property "Datasheet" "" (at 172.72 50.8 0) (hide yes) (show_name no) (do_not_autoplace no) (effects (font (size 1.27 1.27))))
  (property "Description" "Power symbol creates a global label with name \"+5V\"" (at 172.72 50.8 0) (hide yes) (show_name no) (do_not_autoplace no) (effects (font (size 1.27 1.27))))
  (pin "1"))
 (symbol
  (lib_id "power:GND")
  (at 198.12 63.5 0)
  (unit 1)
  (body_style 1)
  (exclude_from_sim no)
  (in_bom yes)
  (on_board yes)
  (in_pos_files yes)
  (dnp no)
  (fields_autoplaced yes)
  (property "Reference" "#PWR043" (at 198.12 69.85 0) (hide yes) (show_name no) (do_not_autoplace no) (effects (font (size 1.27 1.27))))
  (property "Value" "GND" (at 198.12 68.58 0) (hide yes) (show_name no) (do_not_autoplace no) (effects (font (size 1.27 1.27))))
  (property "Footprint" "" (at 198.12 63.5 0) (hide yes) (show_name no) (do_not_autoplace no) (effects (font (size 1.27 1.27))))
  (property "Datasheet" "" (at 198.12 63.5 0) (hide yes) (show_name no) (do_not_autoplace no) (effects (font (size 1.27 1.27))))
  (property "Description" "Power symbol creates a global label with name \"GND\" , ground" (at 198.12 63.5 0) (hide yes) (show_name no) (do_not_autoplace no) (effects (font (size 1.27 1.27))))
  (pin "1"))
 (symbol
  (lib_id "power:+5V")
  (at 128.27 97.79 0)
  (unit 1)
  (body_style 1)
  (exclude_from_sim no)
  (in_bom yes)
  (on_board yes)
  (in_pos_files yes)
  (dnp no)
  (fields_autoplaced yes)
  (property "Reference" "#PWR044" (at 128.27 101.6 0) (hide yes) (show_name no) (do_not_autoplace no) (effects (font (size 1.27 1.27))))
  (property "Value" "+5V" (at 128.27 92.71 0) (show_name no) (do_not_autoplace no) (effects (font (size 1.27 1.27))))
  (property "Footprint" "" (at 128.27 97.79 0) (hide yes) (show_name no) (do_not_autoplace no) (effects (font (size 1.27 1.27))))
  (property "Datasheet" "" (at 128.27 97.79 0) (hide yes) (show_name no) (do_not_autoplace no) (effects (font (size 1.27 1.27))))
  (property "Description" "Power symbol creates a global label with name \"+5V\"" (at 128.27 97.79 0) (hide yes) (show_name no) (do_not_autoplace no) (effects (font (size 1.27 1.27))))
  (pin "1"))
 (sheet_instances
  (path ""
   (page "5"))))
